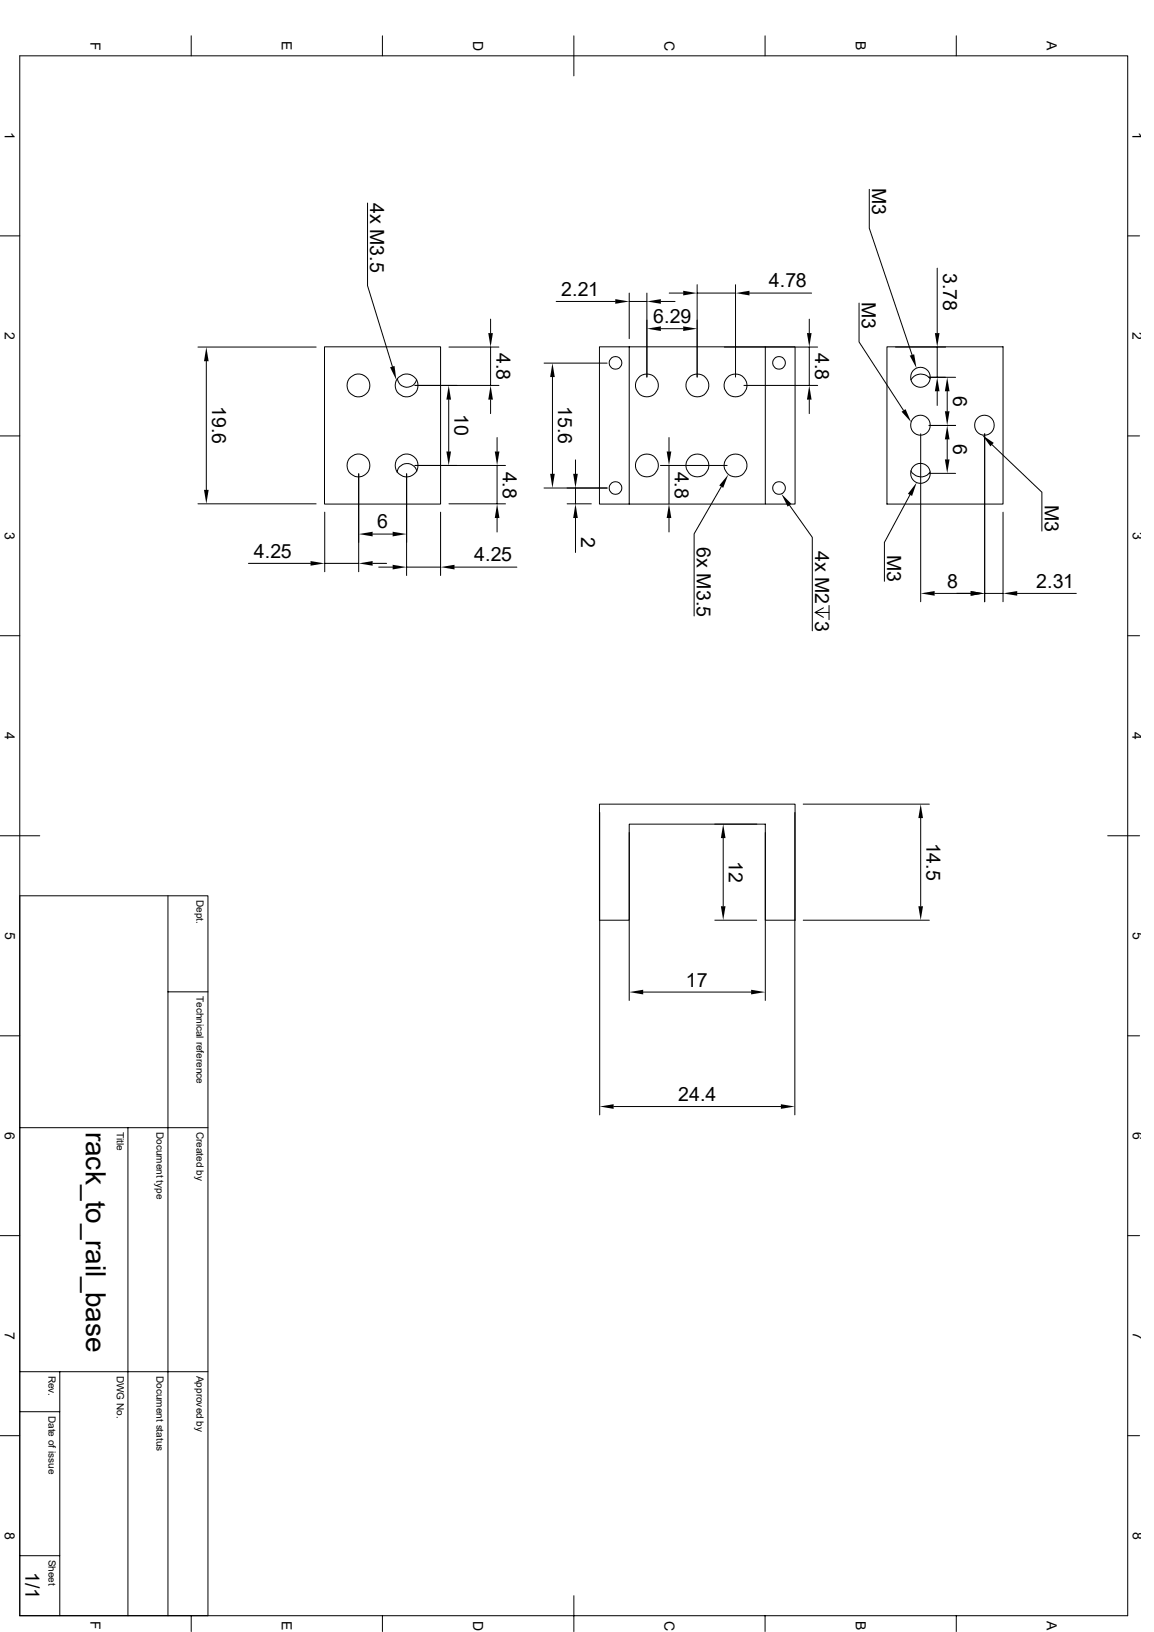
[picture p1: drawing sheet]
<svg xmlns="http://www.w3.org/2000/svg" width="210mm" height="297mm" viewBox="0 0 210 297" stroke-linecap="round" stroke-linejoin="round" font-family="sans-serif">
<g fill="none" stroke="#000" stroke-width=".18">
<path d="M3.6 10.2h201.6v283.8h-201.6zM34.8 6.5v3.7M69.6 6.5v3.7M104.4 6.5v7.3M139.2 6.5v3.7M174 6.5v3.7M66.9 37v15l4.5 14.7M158.2 34.5v7l7.8 23.1M0 42.9h3.6M89.3 58.1v2.5M101.2 54.9h10.8M114.5 53.3v8.3"/>
<path d="M114.5 54.9h3.2M117.7 53.3v15.3M120.3 59.8h4M120.3 54.9h2.6M121.8 53.3h2.5M126.9 51.8v16.8M126.9 53.3h7M133.9 51.8v16.8M136.4 53.3h11.3M147.3 58.1v2.5M156.3 55.2v7l8.1 12.5M170.6 48.8v11.8"/>
<path d="M205.2 42.9h2.2M0 79.3h3.6M36 63.2h21.5M37.5 65.7v23.5M59.1 63.1h21.1v28.6h-21.1zM72.3 68.9a1.79 1.79 0 0 0 1.7 1.6 1.79 1.79 0 0 0 1.8-1.4M75.5 70.1h15.3M81.7 72.7v9.5M81.7 63.2h9.1M89.3 63.2v6.9M89.3 72.7v2.6M90.5 79.6v2.6"/>
<path d="M99 66.1h11.5M100.5 68.6v17.6M114.5 63.1h24.8M121.8 79.6v2.6M131.8 63.2h17M135.4 70.1h13.4M139.3 63.1h5.4v28.6h-5.4zM147.3 63.2v6.9M147.3 72.7v2.6M161.4 63.1h21.1v28.6h-21.1zM163 63.2h9.1M167.6 79v30.5"/>
<path d="M169.1 68.7h4.8M169.1 77.4h4.8M169.3 68.9a2.1 2.1 0 0 0-3.5 .2M170.6 63.2v5.5M170.6 71.2v2.6M172.4 71.2v3.6M172.4 80v3.6M179.2 79v30.5M205.2 79.3h2.2M36 91.7h21.5M59.1 93.2v10.9M65.3 86.2v17.9"/>
<path d="M67.8 97.2h3.7M74 86.2v18.5M75.9 85.7a1.84 1.84 0 0 0-1.9-1.3 1.84 1.84 0 0 0-1.7 1.5M80.2 93.2v11.5M81.7 91.7h10.3M90.5 84.7v7M90.5 94.3v2.5M92 84.7h-16.5M103.2 91.7h4.4M104.7 83.7v2.5M104.7 88.8v2.9M104.7 94.3v6.2"/>
<path d="M110.5 88.8h-11.5M114.5 91.7v-28.6h-5.4v28.6h30.2M120.2 84.7h12.1M121.8 84.7v7M121.8 94.3v2.5M131.3 88.6l-5 8.6v14.9M143.7 91.9l4.1 5.9v17M165.6 90l-4.6 8.7v7.1M165.8 85.7a2.05 2.05 0 0 0 3.5 .2M169.1 86.1h4.8M180.6 80.9l9 8.7v7M182.5 93.2v16.3"/>
<path d="M0 115.7h3.6M45.2 102.5h11.3M59.1 102.5h6.2M67.8 102.5h2.6M68.9 103.2h2.6M74 103.2h6.2M82.7 103.2h11.4M148.3 111.5l1.6 .9M149.9 110.6l-1.6 .9h2.6M150.9 110.2v2.6M176.7 108h-6.6M179.2 108h3.3"/>
<path d="M185.1 108h10.8M205.2 115.7h2.2M0 152.1h7.2M109.1 146.3h35.6v21.2h-5.4v-17.5h-24.8v17.5h-5.4zM109.1 147.9v55M114.5 151.5v30.6M130.1 150h7.6M131.6 152.5v12.4M139.3 151.5v30.6M144.7 147.9v55M146.2 146.3h22.9M167.6 148.9v16"/>
<path d="M201.6 152.1h5.8M3.6 163h34.2v131M30.6 163v131M130.1 167.5h7.6M146.2 167.5h22.9M0 188.5h3.6M30.6 180.5h7.2M117.1 180.6h19.6M205.2 188.5h2.2M3.6 205.2h34.2M23.3 205.2v88.8M111.7 201.4h30.4"/>
<path d="M0 224.9h3.6M205.2 224.9h2.2M3.6 256.9h7.3M3.6 249.6h34.2M10.9 249.6v44.4M0 261.3h3.6M205.2 261.3h2.2M3.6 283.1h7.3M34.8 294v2.9M69.6 294v2.9M104.4 290.4v6.5M139.2 294v2.9"/>
<path d="M174 294v2.9"/>
<circle cx="65.3" cy="70.1" r="2.06"/>
<circle cx="74" cy="70.1" r="2.06"/>
<circle cx="112" cy="66" r="1.15"/>
<circle cx="117.7" cy="70.1" r="2.07"/>
<circle cx="126.9" cy="70.1" r="2.07"/>
<circle cx="133.9" cy="70.1" r="2.07"/>
<circle cx="141.8" cy="66" r="1.15"/>
<circle cx="167.5" cy="77.4" r="1.8"/>
<circle cx="167.5" cy="68.7" r="1.8"/>
<circle cx="179.2" cy="77.4" r="1.8"/>
<circle cx="65.3" cy="84.7" r="2.06"/>
<circle cx="74" cy="84.7" r="2.06"/>
<circle cx="112" cy="88.8" r="1.15"/>
<circle cx="117.7" cy="84.7" r="2.07"/>
<circle cx="126.9" cy="84.7" r="2.07"/>
<circle cx="133.9" cy="84.7" r="2.07"/>
<circle cx="141.8" cy="88.8" r="1.15"/>
<circle cx="167.5" cy="86.2" r="1.8"/>
</g>
<g fill="#000">
<path d="M112 54.4l2.5 .5-2.5 .4zM117.7 54.9l2.6-.5v.9zM117.7 59.8l2.6-.4v.8zM124.3 59.4l2.6 .4-2.6 .4zM124.3 52.9l2.6 .4-2.6 .5zM133.9 53.3l2.5-.4v.9zM37.5 63.2l.5 2.5h-.9zM71 66.8l.8-.2 .3 2.6zM81.7 70.1l.4 2.6h-.9zM88.9 60.6h.8l-.4 2.6zM89.3 70.1l.4 2.6h-.8zM100.5 66.1l.5 2.5h-.9z"/>
<path d="M146.9 60.6h.8l-.4 2.6zM147.3 70.1l.4 2.6h-.8zM164.1 74.9l.7-.4 1 2.3zM165.6 64.7l.8-.2 .4 2.5zM170.6 68.7l.4 2.5h-.9zM170.1 60.6h.9l-.4 2.6zM172.4 68.7l.4 2.5h-.8zM172 74.8h.8l-.4 2.6zM172.4 77.4l.4 2.6h-.8zM37.1 89.2h.9l-.5 2.5zM65.3 97.2l2.5-.4v.8zM71.5 96.8l2.5 .4-2.5 .4z"/>
<path d="M81.2 82.2h.9l-.4 2.5zM90 82.2h.9l-.4 2.5zM90.5 91.7l.4 2.6h-.9zM100.1 86.2h.9l-.5 2.6zM104.3 86.2h.9l-.5 2.6zM104.7 91.7l.5 2.6h-.9zM121.3 82.2h.9l-.4 2.5zM121.8 91.7l.4 2.6h-.9zM132.5 86.4l-.9 2.4-.7-.5zM142.2 89.9l1.8 1.8-.7 .5zM166.8 87.8l-.8 2.5-.8-.4zM172 83.6h.8l-.4 2.5z"/>
<path d="M178.7 79.2l2.1 1.4-.5 .6zM56.5 102.1l2.6 .4-2.6 .5zM65.3 102.5l2.5-.4v.9zM71.5 102.8l2.5 .4-2.5 .4zM80.2 103.2l2.5-.4v.8zM167.6 108l2.5-.4v.8zM176.7 107.6l2.5 .4-2.5 .4zM182.5 108l2.6-.4v.8zM131.6 150l.4 2.5h-.8zM167.6 146.3l.4 2.6h-.9zM131.2 164.9h.8l-.4 2.6zM167.1 164.9h.9l-.4 2.6z"/>
<path d="M114.5 180.6l2.6-.5v.9zM136.7 180.1l2.6 .5-2.6 .4zM109.1 201.4l2.6-.4v.8zM142.1 201l2.6 .4-2.6 .4z"/>
</g>
<text font-size="5.1" x="15.6" y="206" transform="rotate(90 15.6 206)">rack_to_rail_base</text>
<g font-size="3.6">
<text x="158.8" y="34.2" transform="rotate(90 158.8 34.2)">M3</text>
<text x="67.4" y="36.9" transform="rotate(90 67.4 36.9)">4x M3.5</text>
<text x="102.1" y="53.8">2.21</text>
<text x="139.9" y="52.3">4.78</text>
<text x="171.6" y="49.7" transform="rotate(90 171.6 49.7)">3.78</text>
<text x="118.9" y="58.7">6.29</text>
<text x="156.8" y="54.9" transform="rotate(90 156.8 54.9)">M3</text>
<text x="90.3" y="64.3" transform="rotate(90 90.3 64.3)">4.8</text>
<text x="148.3" y="64.3" transform="rotate(90 148.3 64.3)">4.8</text>
<text x="38.6" y="73.9" transform="rotate(90 38.6 73.9)">19.6</text>
<text x="82.7" y="75.4" transform="rotate(90 82.7 75.4)">10</text>
<text x="101.6" y="73.9" transform="rotate(90 101.6 73.9)">15.6</text>
<text x="173.4" y="72.1" transform="rotate(90 173.4 72.1)">6</text>
<text x="173.4" y="80.8" transform="rotate(90 173.4 80.8)">6</text>
<text x="91.5" y="85.8" transform="rotate(90 91.5 85.8)">4.8</text>
<text x="122.8" y="85.8" transform="rotate(90 122.8 85.8)">4.8</text>
<text x="190.1" y="91.9" transform="rotate(90 190.1 91.9)">M3</text>
<text x="46.2" y="101.5">4.25</text>
<text x="68.7" y="96.1">6</text>
<text x="105.8" y="97.7" transform="rotate(90 105.8 97.7)">2</text>
<text x="126.8" y="99.6" transform="rotate(90 126.8 99.6)">6x M3.5</text>
<text x="148.3" y="100.3" transform="rotate(90 148.3 100.3)">4x M2</text>
<text x="161.5" y="101" transform="rotate(90 161.5 101)">M3</text>
<text x="86.3" y="102.2">4.25</text>
<text x="172.4" y="106.9">8</text>
<text x="188.6" y="106.9">2.31</text>
<text x="148.3" y="113" transform="rotate(90 148.3 113)">3</text>
<text x="168.6" y="153.3" transform="rotate(90 168.6 153.3)">14.5</text>
<text x="132.6" y="156.6" transform="rotate(90 132.6 156.6)">12</text>
<text x="124.8" y="179.5">17</text>
<text x="123.4" y="200.4">24.4</text>
<text x="4.6" y="286.1" transform="rotate(90 4.6 286.1)">1/1</text>
</g>
<g font-size="2.5">
<text x="16.5" y="7.6" transform="rotate(90 16.5 7.6)">F</text>
<text x="51.3" y="7.5" transform="rotate(90 51.3 7.5)">E</text>
<text x="86.1" y="7.5" transform="rotate(90 86.1 7.5)">D</text>
<text x="120.9" y="7.5" transform="rotate(90 120.9 7.5)">C</text>
<text x="155.7" y="7.5" transform="rotate(90 155.7 7.5)">B</text>
<text x="190.5" y="7.5" transform="rotate(90 190.5 7.5)">A</text>
<text x=".9" y="24" transform="rotate(90 .9 24)">1</text>
<text x="206.1" y="24" transform="rotate(90 206.1 24)">1</text>
<text x=".9" y="60.4" transform="rotate(90 .9 60.4)">2</text>
<text x="206.1" y="60.4" transform="rotate(90 206.1 60.4)">2</text>
<text x=".9" y="96.8" transform="rotate(90 .9 96.8)">3</text>
<text x="206.2" y="96.8" transform="rotate(90 206.2 96.8)">3</text>
<text x=".9" y="133.2" transform="rotate(90 .9 133.2)">4</text>
<text x="206.1" y="133.2" transform="rotate(90 206.1 133.2)">4</text>
<text x=".9" y="169.6" transform="rotate(90 .9 169.6)">5</text>
<text x="206.2" y="169.6" transform="rotate(90 206.2 169.6)">5</text>
<text x=".9" y="206" transform="rotate(90 .9 206)">6</text>
<text x="206.2" y="206" transform="rotate(90 206.2 206)">6</text>
<text x=".9" y="242.4" transform="rotate(90 .9 242.4)">7</text>
<text x="206.2" y="242.4" transform="rotate(90 206.2 242.4)">7</text>
<text x=".9" y="278.8" transform="rotate(90 .9 278.8)">8</text>
<text x="206.2" y="278.8" transform="rotate(90 206.2 278.8)">8</text>
<text x="16.5" y="295.1" transform="rotate(90 16.5 295.1)">F</text>
<text x="51.3" y="295" transform="rotate(90 51.3 295)">E</text>
<text x="86.1" y="294.9" transform="rotate(90 86.1 294.9)">D</text>
<text x="120.9" y="294.9" transform="rotate(90 120.9 294.9)">C</text>
<text x="155.7" y="295" transform="rotate(90 155.7 295)">B</text>
<text x="190.5" y="295" transform="rotate(90 190.5 295)">A</text>
</g>
<g font-size="1.8">
<text x="35.8" y="163.7" transform="rotate(90 35.8 163.7)">Dept.</text>
<text x="35.8" y="181.2" transform="rotate(90 35.8 181.2)">Technical reference</text>
<text x="21.3" y="206" transform="rotate(90 21.3 206)">Title</text>
<text x="28.5" y="206" transform="rotate(90 28.5 206)">Document type</text>
<text x="35.8" y="206" transform="rotate(90 35.8 206)">Created by</text>
<text x="8.8" y="250.4" transform="rotate(90 8.8 250.4)">Rev.</text>
<text x="21.3" y="250.4" transform="rotate(90 21.3 250.4)">DWG No.</text>
<text x="28.5" y="250.4" transform="rotate(90 28.5 250.4)">Document status</text>
<text x="35.8" y="250.4" transform="rotate(90 35.8 250.4)">Approved by</text>
<text x="8.8" y="257.6" transform="rotate(90 8.8 257.6)">Date of issue</text>
<text x="8.8" y="283.9" transform="rotate(90 8.8 283.9)">Sheet</text>
</g>
</svg>
